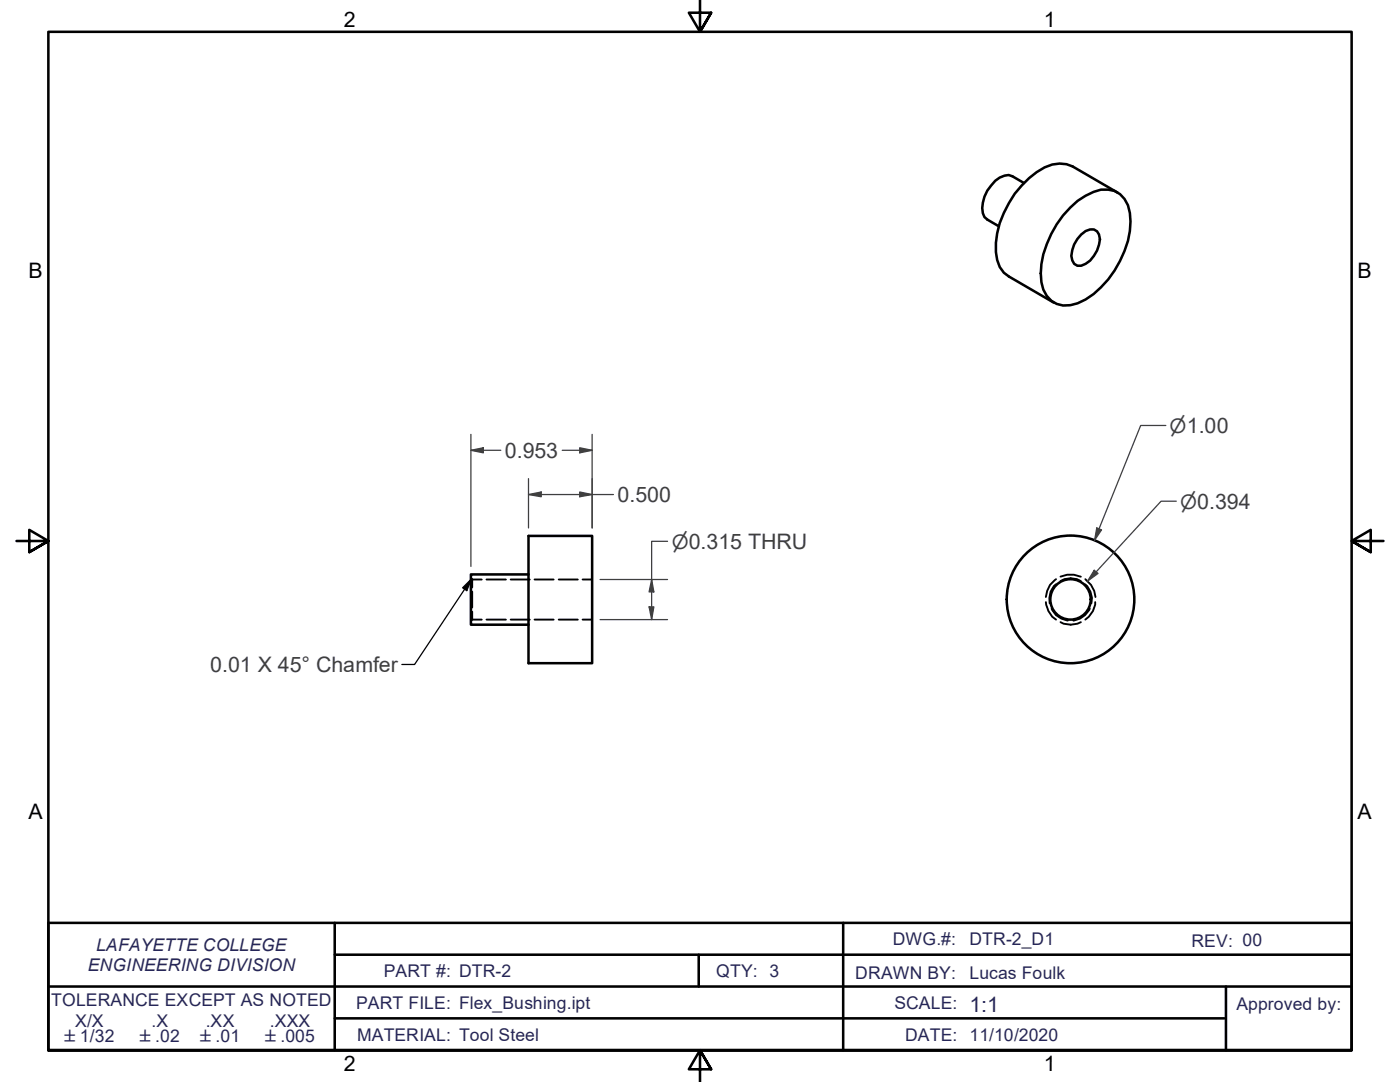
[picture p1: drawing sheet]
<svg xmlns="http://www.w3.org/2000/svg" width="279mm" height="216mm" viewBox="0 0 279 216" stroke-linecap="round" stroke-linejoin="round" font-family="sans-serif">
<!-- layer: Hidden Edges(ANSI) -->
<g fill="none" stroke="#000" stroke-width=".38">
<path d="M94 115.4h.1M94.2 115.5v.1M94.2 115.6v1.6M94.2 118v3.2M94.2 115.6h1.9M97.1 115.6h3.9M101.9 115.6h3.8M106.7 115.6h3.8M111.5 115.6h3.8M116.3 115.6h1.9M210.8 116.6a3.8 3.8 0 0 0-1.3 3.8M210.8 115.6a4.4 4.4 0 0 0-2.1 3.5"/>
<path d="M211.6 116a3.9 3.9 0 0 1 4.1 0M211.6 115.1a5.1 5.1 0 0 1 4.1 0M216.5 116.6a3.8 3.8 0 0 1 1.3 3.8M216.6 115.6a4.9 4.9 0 0 1 2 3.5M94 123.8v.1M94.2 122v1.6M94.2 123.6v.1M94.2 123.6h1.9M97.1 123.6h3.9M101.9 123.6h3.8M106.7 123.6h3.8M111.5 123.6h3.8"/>
<path d="M116.3 123.6h1.9M208.7 120.1a4.7 4.7 0 0 0 2.1 3.5M209.9 121.4a3.9 3.9 0 0 0 3.2 2.4M211.6 124.1a4.3 4.3 0 0 0 4.1 0M217.5 121.4a4.1 4.1 0 0 1-3.3 2.4M218.6 120.1a4.3 4.3 0 0 1-2 3.5"/>
</g>
<!-- layer: Visible Edges(ANSI) -->
<g fill="none" stroke="#000" stroke-width=".51">
<path d="M204.3 36.5l-2.2-1.3a3.2 3.2 0 0 0-3.5 .9 7.2 7.2 0 0 0-2.4 6.4l.3 .8 .5 .5 2.3 1.3M223 38.4l-8.9-5.2a6.7 6.7 0 0 0-7.2 1.2 20.2 20.2 0 0 0-8.1 14.1 7.8 7.8 0 0 0 1.5 5.9l1.1 .8 8.9 5.2M213.6 41.4a12.8 12.8 0 0 1 6.1-3.6 4.9 4.9 0 0 1 5.8 4.7 17.1 17.1 0 0 1-3.1 11.5 14.6 14.6 0 0 1-8.8 6.9 4.9 4.9 0 0 1-5.8-4.6 17.3 17.3 0 0 1 3.1-11.5l1.3-1.8zM215.8 46.8a2.29 2.29 0 0 1 3.1-.6l.4 .6a5.6 5.6 0 0 1-1.7 5.2l-.9 .6-.9 .4h-.8a2.39 2.39 0 0 1-1-3.1l.4-1.1 .6-1.1zM105.5 114.6h-11.5v10.1h11.5M105.5 106.9h12.7v25.4h-12.7z"/>
<circle cx="213.6" cy="119.6" r="4"/>
<circle cx="213.6" cy="119.6" r="12.7"/>
</g>
<!-- layer: Border_0 -->
<path d="M139.7 0v6.3l-2.2-3.8h4.4l-2.2 3.8 2.2-3.8M3.3 107.9h6.4l-3.9-2.2v4.5l3.9-2.3-3.9 2.3M276.1 107.9h-6.4l3.9-2.2v4.5l-3.9-2.3 3.9 2.3M9.7 209.5v-203.2h260v203.2h-260h260M141.9 213.4l-2.2-3.9 2.2 3.9h-4.4l2.2-3.9v6.4" fill="none" stroke="#000" stroke-width=".51"/>
<!-- layer: Sketch Geometry(ANSI) -->
<path d="M9.7 196.8h260M9.7 184.1h260v25.4h-260zM66.8 190.5h202.9M66.8 184.1v25.4M139.4 190.5v6.3M168.3 184.1v25.4M244.7 196.8v12.7M66.8 203.2h177.5" fill="none" stroke="#000" stroke-width=".51"/>
<!-- layer: Dimensions(ANSI) -->
<path d="M130 115.6v2.5" fill="none" stroke="#3f3f3f" stroke-width=".25"/>
<path d="M130 115.6l.5 2.5h-1z" fill-rule="evenodd" fill="#3f3f3f"/>
<path d="M130 115.6l.5 2.5h-1zM130 121.1v2.5" fill="none" stroke="#3f3f3f" stroke-width=".25"/>
<path d="M129.5 121.1h1l-.5 2.5z" fill-rule="evenodd" fill="#3f3f3f"/>
<path d="M119.8 115.6h13.4M130 118.1v3M133.2 108h-3.2v7.6M219.3 105.5l-.9 2.3M119.8 123.6h13.4M129.5 121.1h1l-.5 2.5z" fill="none" stroke="#3f3f3f" stroke-width=".25"/>
<path d="M218.9 105.3l.9 .4-1.4 2.1z" fill-rule="evenodd" fill="#3f3f3f"/>
<path d="M115.7 89.9h2.5M232.7 84.9h-5.1l-8.3 20.6M218.9 105.3l.9 .4-1.4 2.1z" fill="none" stroke="#3f3f3f" stroke-width=".25"/>
<!-- layer: Symbols(ANSI) -->
<path d="M92.3 117.3l1.8-1.8-.9 2.4zM94.1 115.5l-11.4 17.1h-2.5" fill="none" stroke="#000" stroke-width=".25"/>
<path d="M92.3 117.3l1.8-1.8-.9 2.4z" fill-rule="evenodd" fill="#000"/>
<!-- layer: Dimensions(ANSI) -->
<path d="M115.7 89.3l2.5 .6-2.5 .5z" fill-rule="evenodd" fill="#3f3f3f"/>
<path d="M94 89.9h2.5M115.7 89.3l2.5 .6-2.5 .5z" fill="none" stroke="#3f3f3f" stroke-width=".25"/>
<path d="M94 89.9l2.5-.6v1.1z" fill-rule="evenodd" fill="#3f3f3f"/>
<path d="M94 89.9l2.5-.6v1.1zM94 86.7v26.3M96.5 89.9h3.4M112.2 89.9h3.5M115.7 98.7h2.5M118.2 86.7v18.6" fill="none" stroke="#3f3f3f" stroke-width=".25"/>
<path d="M115.7 98.2l2.5 .5-2.5 .4z" fill-rule="evenodd" fill="#3f3f3f"/>
<path d="M105.5 98.7h2.5M115.7 98.2l2.5 .5-2.5 .4z" fill="none" stroke="#3f3f3f" stroke-width=".25"/>
<path d="M105.5 98.7l2.5-.5v.9z" fill-rule="evenodd" fill="#3f3f3f"/>
<path d="M105.5 98.7l2.5-.5v.9zM105.5 95.5v9.8M108 98.7h7.7M118.2 98.7h4.2M118.2 95.5v9.8M218.8 114.1l-1.8 1.9" fill="none" stroke="#3f3f3f" stroke-width=".25"/>
<path d="M218.4 113.8l.7 .6-2.1 1.6z" fill-rule="evenodd" fill="#3f3f3f"/>
<path d="M218.4 113.8l.7 .6-2.1 1.6zM234.8 100h-3.1l-12.9 14.1" fill="none" stroke="#3f3f3f" stroke-width=".25"/>
<g font-size="4.3">
<text x="68.6" y="5.3">2</text>
<text x="208.3" y="5.3">1</text>
<text x="5.7" y="55.5">B</text>
<text x="270.9" y="55.5">B</text>
<text x="5.7" y="163.4">A</text>
<text x="270.9" y="163.4">A</text>
<text x="68.6" y="213.6">2</text>
<text x="208.3" y="213.6">1</text>
</g>
<g font-size="4.3" fill="#3f3f3f">
<text x="100.8" y="91.4">0.953</text>
<text x="123.3" y="100.1">0.500</text>
<text x="42" y="134.1">0.01 X 45° Chamfer</text>
</g>
<text font-size="4.3" fill="#262659" x="193.5" y="201.9">1:1</text>
<g font-size="3.9" fill="#3f3f3f">
<text x="233.4" y="86.4">⌀1.00</text>
<text x="235.5" y="101.5">⌀0.394</text>
<text x="134" y="109.5">⌀0.315 THRU</text>
</g>
<g font-size="3.5" fill="#262659">
<text x="19.2" y="189.8">LAFAYETTE COLLEGE</text>
<text x="178.2" y="188.5">DWG.#:</text>
<text x="193.5" y="188.5">DTR-2_D1</text>
<text x="237.8" y="188.9">REV: 00</text>
<text x="17.5" y="193.7">ENGINEERING DIVISION</text>
<text x="76.6" y="195">PART #: DTR-2</text>
<text x="142.9" y="195">QTY: 3</text>
<text x="170.7" y="195.3">DRAWN BY:</text>
<text x="193.5" y="195.3">Lucas Foulk</text>
<text x="10.2" y="200.8">TOLERANCE EXCEPT AS NOTED</text>
<text x="71.1" y="201.3">PART FILE: Flex_Bushing.ipt</text>
<text x="178.5" y="201.4">SCALE:</text>
<text x="246.8" y="201.5">Approved by:</text>
<text x="15" y="204.9">X/X</text>
<text x="30.2" y="204.9">.X</text>
<text x="41.1" y="204.9">.XX</text>
<text x="53.8" y="204.9">.XXX</text>
<text x="71.2" y="207.6">MATERIAL: Tool Steel</text>
<text x="180.7" y="207.6">DATE: 11/10/2020</text>
</g>
<g font-size="3.3" fill="#262659">
<text x="12.9" y="208">±1/32</text>
<text x="27.9" y="207.9">±.02</text>
<text x="39.9" y="207.9">±.01</text>
<text x="52.9" y="207.9">±.005</text>
</g>
</svg>
